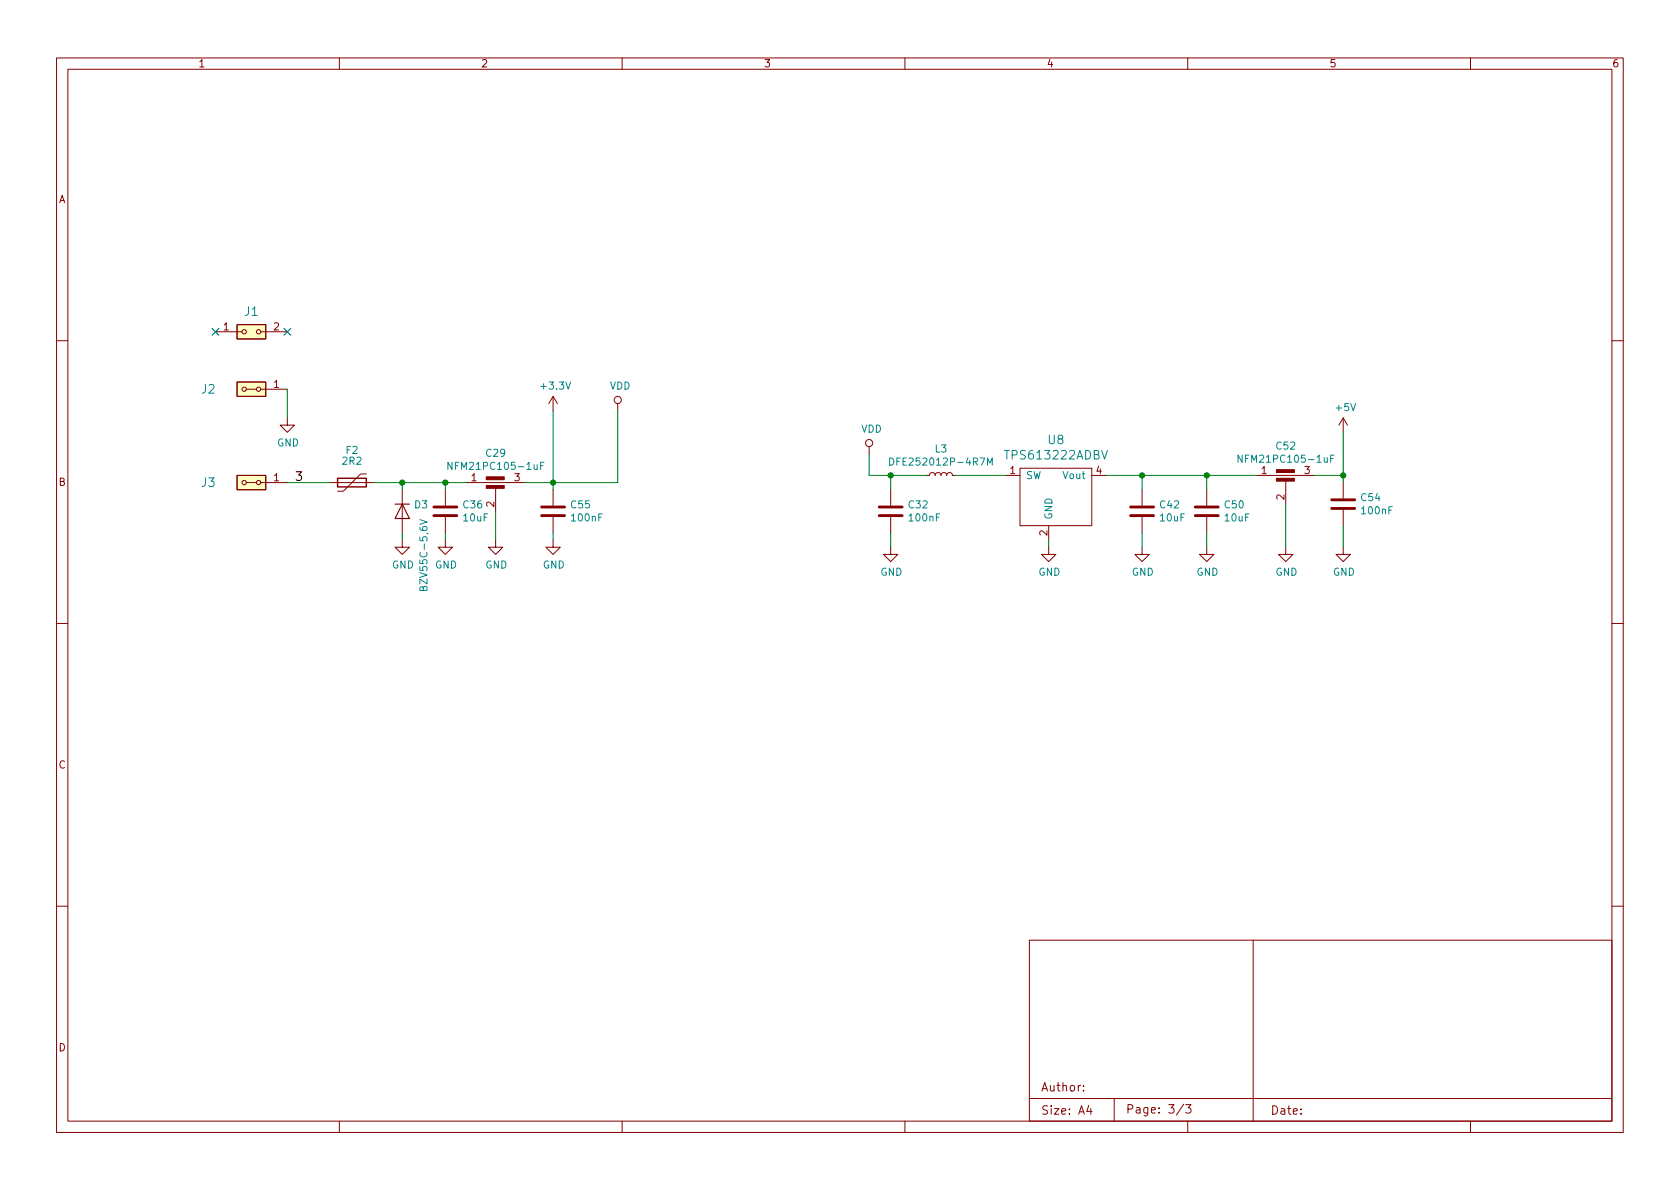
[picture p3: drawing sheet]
<svg xmlns="http://www.w3.org/2000/svg" width="297mm" height="210mm" viewBox="0 0 297 210" stroke-linecap="round" stroke-linejoin="round" font-family="sans-serif">
<g fill="none" stroke="#840000" stroke-width=".18">
<path d="M10 10.2h277v190.1h-277zM12 12.2h273v186.1h-273zM60 10.2v2M110 10.2v2M160 10.2v2M210 10.2v2M260 10.2v2M38.1 58.7h4.7M41.9 57.4h5.1v2.5h-5.1zM46.1 58.7h4.7M10 60.2h2M41.9 67.6h5.1v2.5h-5.1z"/>
<path d="M43.6 68.8h1.7M46.1 68.8h4.7M50.8 73.9v1.3h1.3l-1.3 1.2-1.3-1.2h1.3M97.8 70.1l-.8 1.3M97.8 70.1v2.5M97.8 70.1l.8 1.3M109.2 71.4v1.2M153.7 79v1.3M237.5 73.9l-.8 1.3M237.5 73.9v2.5M237.5 73.9l.8 1.3M285 60.2h2"/>
<path d="M41.9 84.1h5.1v2.5h-5.1zM43.6 85.3h1.7M46.1 85.3h4.7M58.4 85.3h7.6M64.8 83.8h-1l-3.1 3.1h-1M71.1 95.5v1.3h1.3l-1.3 1.2-1.3-1.2h1.3M71.1 86.6v7.6M78.7 95.5v1.3h1.3l-1.3 1.2-1.2-1.2h1.2M78.7 86.6v2.8M78.7 91.4v2.8M82.5 85.3h10.2M87.6 95.5v1.3h1.3l-1.3 1.2-1.2-1.2h1.2"/>
<path d="M87.6 86.1v4.3M97.8 95.5v1.3h1.3l-1.3 1.2-1.3-1.2h1.3M97.8 86.6v2.8M97.8 91.4v2.8M157.5 96.8v1.2h1.2l-1.2 1.3-1.3-1.3h1.3M157.5 86.6v2.8M157.5 91.4v2.8M163.8 84.1h.5l.2-.4 .3-.1 .4 .1 .2 .4 .1-.4 .3-.1 .4 .1 .2 .4 .2-.4 .4-.1 .3 .1 .1 .4 .1-.4 .4-.1 .4 .1 .1 .4h.5M177.8 84.1h2.5M180.3 82.8h12.7v10.2h-12.7zM185.4 96.8v1.2h1.3l-1.3 1.3-1.3-1.3h1.3M185.4 93v2.5"/>
<path d="M193 84.1h2.6M201.9 96.8v1.2h1.3l-1.3 1.3-1.2-1.3h1.2M201.9 86.6v2.8M201.9 91.4v2.8M213.4 96.8v1.2h1.2l-1.2 1.3-1.3-1.3h1.3M213.4 86.6v2.8M213.4 91.4v2.8M222.2 84.1h10.2M227.3 96.8v1.2h1.3l-1.3 1.3-1.2-1.3h1.2M227.3 84.8v4.3M237.5 96.8v1.2h1.3l-1.3 1.3-1.3-1.3h1.3M237.5 85.3v2.8"/>
<path d="M237.5 90.2v2.8M10 110.2h2M285 110.2h2M10 160.2h2M182 166.3h103v32h-103zM221.6 166.3v32M285 160.2h2M60 198.3v2M110 198.3v2M160 198.3v2M182 194.3h103M191.6 192.8v.1"/>
<path d="M191.6 192v.1M192.5 195.5l-.4 1h1M192.9 196v1M197 194.3v4M209.3 195.3l-1.3 1.9M209.6 195.3h1l-.5 .6 .4 .1v.7l-.2 .1h-.4l-.3-.1M210 198.3v2M260 198.3v2"/>
<circle cx="43.2" cy="58.7" r=".38"/>
<circle cx="45.7" cy="58.7" r=".38"/>
<circle cx="43.2" cy="68.8" r=".38"/>
<circle cx="45.7" cy="68.8" r=".38"/>
<circle cx="109.2" cy="70.7" r=".63"/>
<circle cx="153.7" cy="78.4" r=".63"/>
<circle cx="43.2" cy="85.3" r=".38"/>
<circle cx="45.7" cy="85.3" r=".38"/>
</g>
<path d="M76.7 91.2h4.1M76.7 89.7h4.1M95.8 91.2h4M95.8 89.7h4M155.4 91.2h4.1M155.4 89.7h4.1M199.9 91.2h4.1M199.9 89.7h4.1M211.3 91.2h4.1M211.3 89.7h4.1M235.5 89.9h4M235.5 88.4h4" fill="none" stroke="#840000" stroke-width=".51"/>
<path d="M69.8 89.1h2.6M71.1 89.1l1.3 2.6h-2.6z" fill="none" stroke="#840000" stroke-width=".2"/>
<path d="M194.8 79.7l.5 1.5 .5-1.5M74.2 91.9l1.3 .4-1.3 .4M79.9 81.7v1.3l-.7-1.3v1.3M95.6 82.4h.4M96.2 81.7h-.6v1.3M157.3 81a.64 .64 0 0 1 .7 .6 .64 .64 0 0 1-.7 .7zM174.6 82.3v-1.3l.4 .9 .4-.9v1.3M219.6 80.5v1.2l-.7-1.2v1.2M235.3 81.1h.4M235.9 80.5h-.6v1.2M74.8 104l.3-.3h.3l.1 .2v.5h-1.3l.2-.6 .2-.1 .2 .2v.5" fill="none" stroke="#008484" stroke-width=".18"/>
<g fill="#ffffc2" stroke="#ffffc2" stroke-width=".18">
<path d="M41.9 67.6h5.1v2.5h-5.1z"/>
<path d="M41.9 84.1h5.1v2.5h-5.1z"/>
<path d="M41.9 57.4h5.1v2.5h-5.1z"/>
</g>
<g fill="#840000" stroke="#840000" stroke-width=".18">
<path d="M86 85.8h3.2v.6h-3.2z"/>
<path d="M86 84.3h3.2v.5h-3.2z"/>
<path d="M225.7 84.6h3.2v.5h-3.2z"/>
<path d="M225.7 83.1h3.2v.5h-3.2z"/>
</g>
<path d="M59.7 84.6h5.1v1.5h-5.1z" fill="none" stroke="#840000" stroke-width=".25"/>
<g fill="none" stroke="#008400" stroke-width=".18">
<path d="M50.8 68.8v5.1M97.8 72.6v14M109.2 72.6v12.7h-16.5M237.5 76.4v8.9M50.8 85.3h7.6M66 85.3h16.5M71.1 85.3v1.3M71.1 94.2v1.3M78.7 85.3v1.3M78.7 94.2v1.3M87.6 90.4v5.1M97.8 94.2v1.3"/>
<path d="M153.7 80.3v3.8h10.1M157.5 84.1v2.5M157.5 94.2v2.6M168.9 84.1h8.9M185.4 95.5v1.3M195.6 84.1h26.6M201.9 84.1v2.5M201.9 94.2v2.6M213.4 84.1v2.5M213.4 94.2v2.6M227.3 89.1v7.7M232.4 84.1h5.1"/>
<path d="M237.5 93v3.8"/>
</g>
<path d="M37.5 58.1l1.2 1.2M38.7 58.1l-1.2 1.2M50.2 58.1l1.2 1.2M51.4 58.1l-1.2 1.2" fill="none" stroke="#000084" stroke-width=".18"/>
<g fill="#008400" stroke="#008400" stroke-width=".18">
<circle cx="237.5" cy="84.1" r=".46"/>
<circle cx="201.9" cy="84.1" r=".46"/>
<circle cx="157.5" cy="84.1" r=".46"/>
<circle cx="213.4" cy="84.1" r=".46"/>
<circle cx="78.7" cy="85.3" r=".46"/>
<circle cx="97.8" cy="85.3" r=".46"/>
<circle cx="71.1" cy="85.3" r=".46"/>
</g>
<g font-size="2.1" fill="#008484">
<text x="43.3" y="55.8">J1</text>
<text x="35.6" y="69.6">J2</text>
<text x="178.1" y="81.2">TPS613222ADBV</text>
<text x="185.3" y="78.6">U8</text>
<text x="35.6" y="86.1">J3</text>
</g>
<text font-size="2.1" x="52.1" y="85">3</text>
<g font-size="2.1" fill="#840000">
<text x="184" y="193">Author:</text>
<text x="184" y="197.1">Size: A4</text>
<text x="199" y="196.9">Page: 3/3</text>
<text x="224.6" y="197.1">Date:</text>
</g>
<g font-size="1.8" fill="#840000">
<text x="35" y="11.9">1</text>
<text x="85" y="11.9">2</text>
<text x="135" y="11.9">3</text>
<text x="185" y="11.9">4</text>
<text x="235" y="11.9">5</text>
<text x="285" y="11.9">6</text>
<text x="10.3" y="35.9">A</text>
<text x="39.5" y="58.4">1</text>
<text x="48.4" y="58.4">2</text>
<text x="48.4" y="68.6">1</text>
<text x="178.6" y="83.8">1</text>
<text x="193.8" y="83.8">4</text>
<text x="223" y="83.8">1</text>
<text x="230.6" y="83.8">3</text>
<text x="10.3" y="85.9">B</text>
<text x="48.4" y="85.1">1</text>
<text x="83.3" y="85.1">1</text>
<text x="87.4" y="89.6" transform="rotate(-90 87.4 89.6)">2</text>
<text x="90.9" y="85.1">3</text>
<text x="227.1" y="88.4" transform="rotate(-90 227.1 88.4)">2</text>
<text x="185.2" y="94.7" transform="rotate(-90 185.2 94.7)">2</text>
<text x="10.3" y="135.9">C</text>
<text x="10.3" y="185.9">D</text>
</g>
<g font-size="1.8" fill="#008484">
<text x="95.8" y="68.9">+3.3V</text>
<text x="107.8" y="68.9">VDD</text>
<text x="152.2" y="76.5">VDD</text>
<text x="236.3" y="72.7">+5V</text>
<text x="49" y="78.9">GND</text>
<text x="60.6" y="82.2">2R2</text>
<text x="61.2" y="80.3">F2</text>
<text x="80.2" y="83.1">NFM21PC105-1uF</text>
<text x="86" y="80.8">C29</text>
<text x="158.4" y="82.3">DFE252012P-4R7M</text>
<text x="165.3" y="80">L3</text>
<text x="219.9" y="81.8">NFM21PC105-1uF</text>
<text x="225.7" y="79.5">C52</text>
<text x="73.3" y="89.9">D3</text>
<text x="82" y="89.9">C36</text>
<text x="101" y="89.9">C55</text>
<text x="160.7" y="89.9">C32</text>
<text x="181.4" y="84.7">SW</text>
<text x="188.1" y="84.7">Vout</text>
<text x="205.2" y="89.9">C42</text>
<text x="216.6" y="89.9">C50</text>
<text x="240.7" y="88.6">C54</text>
<text x="82" y="92.2">10uF</text>
<text x="101.2" y="92.2">100nF</text>
<text x="160.9" y="92.2">100nF</text>
<text x="186.1" y="91.9" transform="rotate(-90 186.1 91.9)">GND</text>
<text x="205.2" y="92.2">10uF</text>
<text x="216.6" y="92.2">10uF</text>
<text x="240.9" y="90.9">100nF</text>
<text x="69.3" y="100.5">GND</text>
<text x="76.9" y="100.5">GND</text>
<text x="85.8" y="100.5">GND</text>
<text x="96" y="100.5">GND</text>
<text x="155.6" y="101.8">GND</text>
<text x="183.6" y="101.8">GND</text>
<text x="200.1" y="101.8">GND</text>
<text x="211.5" y="101.8">GND</text>
<text x="225.5" y="101.8">GND</text>
<text x="235.7" y="101.8">GND</text>
<text x="75.6" y="103.7" transform="rotate(-90 75.6 103.7)">BZV55C-5,6V</text>
</g>
</svg>
